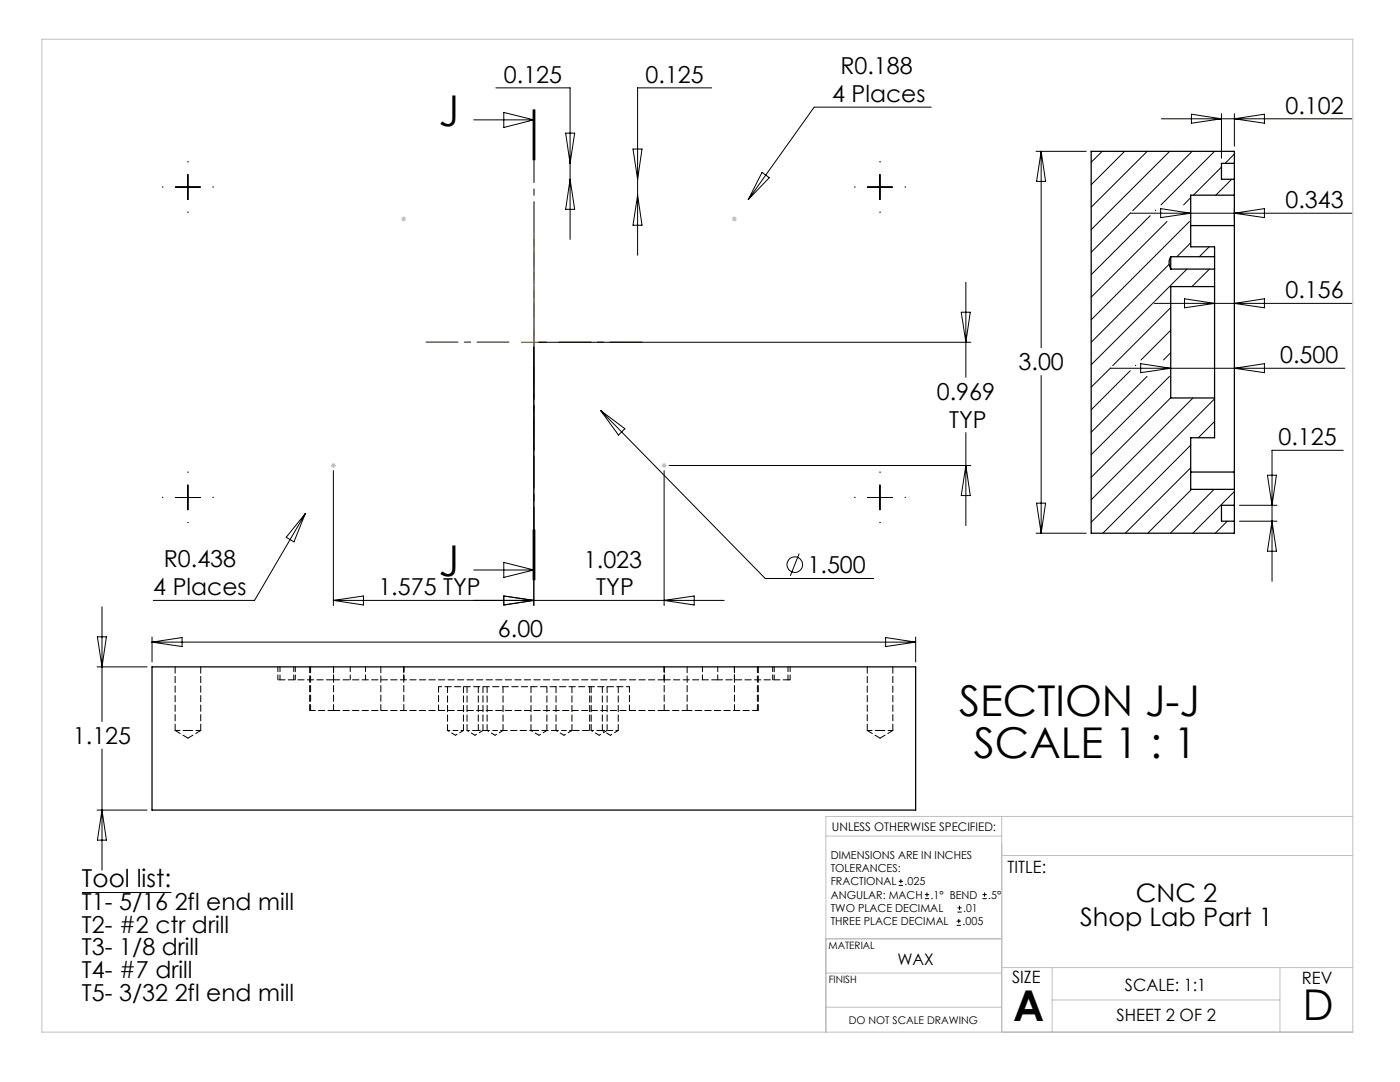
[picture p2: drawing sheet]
<svg xmlns="http://www.w3.org/2000/svg" width="279mm" height="216mm" viewBox="0 0 279 216" stroke-linecap="round" stroke-linejoin="round" font-family="sans-serif">
<g fill="none" stroke="#000" stroke-width=".2">
<path d="M99 17.5h14.8v30.3M142 17.5h-14.8v33.4M35 37.3h5M37.5 34.8v5M94.5 23.9h12M100.5 22.4l6 1.5-6 1.5zM106.4 21.9v10zM106.6 21.9v10M106.7 21.9v10M112.9 26.6h1.8l-.9 6zM113.8 35.8l.9 6h-1.8zM126.3 29.7h1.8l-.9 6.1z"/>
<path d="M127.2 38.9l.9 6h-1.8zM152.1 34.4l1.4 1.1-4.2 4.3zM173.1 37.3h5M175.6 34.8v5M185.8 21.4h-23.3l-13.2 18.4M206.8 30.2h10M207.8 30.2v39.2M207.8 30.2l.9 6h-1.8zM220 30.2l-2.2 2.2M224.4 30.2l-6.6 6.7M229 30.2l-11.2 11.1M231.8 23.7h38"/>
<path d="M233.4 30.2l-15.6 15.6M237.6 39.4l-1.4 1.5M237.8 22.8l6 .9-6 .9zM237.9 30.2l-11.8 11.9M242.4 30.2l-10.7 10.7M243.8 22.7v8.9M243.8 33.3l-5.6 5.6M245.8 35.8l-3.2 3.1M246.3 22.7v6.5M246.3 23.7l6-.9v1.8zM246.3 30.7l-1.8 1.9M192.8 56.3v19"/>
<path d="M225.6 42.5l-7.8 7.8M225.6 42.5h44.2M229.6 43l-11.8 11.8M230.6 41.9v.2M231.6 41.6l6 .9-6 .9zM232.9 44.2l-15.1 15.1M233.3 52.7l-15.5 15.6M236.4 59.6l6 .9-6 .9zM236.9 53.7l-6.4 6.3M237.4 44.2l-19.6 19.6M237.6 48.4l-2.7 2.8M241.3 49.2l-1.9 2"/>
<path d="M241.4 53.7l-3.5 3.5M242.4 57.1v.1M246.3 41.5v2.5M246.3 42.5l6-.9v1.8zM106.5 69.3v51.5M107.6 68.3h86.1M191.8 62.3h1.8l-.8 6zM207.8 74.9v31.5M221.7 73.5h46.7M221.7 73.4l-3.9 3.9M225.6 74l-7.8 7.8M226.7 72.9l-.1 .1"/>
<path d="M227.6 72.6l6 .9-6 .9zM228.9 75.1l-11.1 11.2M230.4 60.5h39.4M230.4 60.2l-12.6 12.6M233.4 75.1l-15.6 15.6M233.6 61.4l-11.5 11.6M233.6 65.9l-5.9 5.9M233.6 70.4l-1.4 1.4M233.6 79.4l-15.8 15.8M238.1 79.4l-20.3 20.3M242.4 79.6l-24.6 24.6M246.3 60.5l6-.9v1.8z"/>
<path d="M246.3 73.5l6-.9v1.8zM35 99.3h5M37.5 96.8v4.9M66.5 93.9v26.9M119.9 81.9l32.8 33.5h21.7M119.9 81.9l4.8 3.6-1.3 1.3zM132.5 93.9v26.9M133.5 92.9h60.2M173.1 99.3h5M175.6 96.8v4.9M192.8 86.3v18.6M192.8 92.9l.8 6h-1.8z"/>
<path d="M237.6 88.8l-17.5 17.6M237.6 93.3l-13 13.1M237.8 97.6l-8.7 8.8M242.3 97.6l-8.7 8.8M242.4 84.1l-3.3 3.2M246.3 98.1l-8.2 8.3M252.9 94.8h1.8l-.8 6zM268.1 89.9h-14.2v26.1M60.9 102.5l-10.1 17.3h-20.2M60.9 102.5l-2.2 5.6-1.6-.9zM66.5 119.8h78M66.5 119.8l6-.9v1.8z"/>
<path d="M94.5 113.7h12M100.5 112.2l6 1.5-6 1.5zM100.5 118.9l6 .9-6 .9zM106.4 105.7v10M106.6 105.7v10M106.7 105.7v10M132.5 119.8l6-.9v1.8zM159.5 110.5l-1.8 4.4M206.8 106.4h10M206.9 100.4h1.8l-.9 6zM244.9 104l-2.4 2.4M247.4 100.8h7.4"/>
<path d="M247.4 104h7.4M253.9 104l.8 6h-1.8zM19.4 133.1h10M19.4 127.1h1.8l-.8 6zM20.4 121.1v22.9M30.3 127.1v5M30.3 128.1h152.4M30.3 128.1l6-.9v1.8zM176.7 127.2l6 .9-6 .9zM182.7 127.1v5M20.4 149.5v24.1M16.4 178.1h17.8"/>
<path d="M19.4 161.6h10M20.4 161.6l.8 6h-1.8zM179.4 176.7h.8M179.4 175.9h.8M179.8 175.4v.8M184.6 179.3h.8M184.6 178.5h.8M185 178.1v.8M196.1 179.3h.8M196.1 178.5h.8M196.5 178.1v.8M190.9 184.6h.9"/>
<path d="M190.9 183.8h.9M191.1 182h.8M191.1 181.2h.8M191.3 183.4v.8M191.5 180.7v.9"/>
<circle cx="158.6" cy="112.7" r="1.55"/>
</g>
<g fill="none" stroke="#c0c0c0" stroke-width=".2">
<path d="M8.4 7.8h261.6v198.2h-261.6zM80.1 43.7h1M80.2 43.3l.7 .8M80.6 43.2v1M80.9 43.3l-.7 .8M146 43.7h1.1M146.2 43.3l.7 .8M146.5 43.2v1M146.9 43.3l-.7 .8M66 92.9h1.1M66.2 92.5l.7 .7M66.5 92.4v1"/>
<path d="M66.9 92.5l-.7 .7M132 92.9h1M132.2 92.5l.7 .7M132.5 92.4v1M132.9 92.5l-.7 .7M164.8 166.8h35.1M199.9 170.7h70.1M199.9 162.9v43.1M270 162.9h-105.2v43.1M164.8 194.2h35.1M164.8 187.3h35.1M199.9 193.1h70.1"/>
<path d="M210 193.1v12.9M210 199.5h45.4M255.4 193.1v12.9M164.8 201h35.1"/>
</g>
<g fill="none" stroke="#000" stroke-width=".2" stroke-dasharray="15.2 1.3 1.3 1.3">
<path d="M32.5 37.3h.1M37.5 32.3h.1M42.5 37.3h.1M170.6 37.3h.1M175.6 32.3h.1M180.6 37.3h.1M37.5 42.3v.1M175.6 42.3v.1M32.5 99.2h.1M37.5 94.2h.1M42.5 99.2h.1M170.6 99.2h.1"/>
<path d="M175.6 94.2h.1M180.6 99.2h.1M37.5 104.2v.1M175.6 104.2v.1"/>
</g>
<path d="M106.6 115.7v-93.8" fill="none" stroke="#000" stroke-width=".2" stroke-dasharray="6.3 1.3 1.3 1.3" stroke-dashoffset="2"/>
<path d="M101.6 68.3h-16.6M106.6 63.3v-16.6M106.6 73.3v16.5M111.6 68.3h16.5" fill="none" stroke="#808000" stroke-width=".2" stroke-dasharray="15.2 1.3 1.3 1.3" stroke-dashoffset="8.9"/>
<path d="M104.1 68.3h4.9M106.5 65.8v5" fill="none" stroke="#808000" stroke-width=".2"/>
<g fill="none" stroke="#000" stroke-width=".25">
<path d="M246.3 38.9v6.1M246.3 32.6v3.2M246.3 38.9h-8.7v10.3h4.8v2M246.3 32.6v-2.4h-28.5v76.2h28.5v-2.4M246.3 35.8v3.1M246.3 32.6h-2.5v3.2h2.5M233.6 51.2a2.5 2.5 0 0 0 0 2.5M233.6 51.2v2.5M233.6 51.2h8.8M233.6 53.7h8.8M237.6 45h8.7M242.4 51.2v2.5"/>
<path d="M242.4 57.2v22.2M242.4 53.7v3.5M242.4 57.2h-8.8v22.2h8.8M246.3 45v49.2M242.4 79.4v7.9h-4.8v10.3h8.7M237.6 94.2h8.7M246.3 94.2v3.4M246.3 97.6v3.2M246.3 100.8v3.2M246.3 100.8h-2.5v3.2h2.5M30.3 133.1h152.4v28.5h-152.4z"/>
</g>
<g fill="none" stroke="#000" stroke-width=".2" stroke-dasharray="1.3 .6" stroke-dashoffset=".3">
<path d="M55.5 133.1v2.5M55.9 135.6v-2.5M58.6 133.1v2.5M58.9 135.6v-2.5M66.6 135.6v-2.5M69.9 135.6v-2.5M73 135.6v-2.5M80.6 135.6v-2.5M132.6 135.6v-2.5M140.2 135.6v-2.5M143.2 135.6v-2.5M143.2 135.6h14.1"/>
<path d="M146.6 135.6v-2.5M154.2 135.6v-2.5M154.5 135.6v-2.5M157.3 135.6v-2.5M157.7 135.6v-2.5M35 145.8h2.5M37.5 145.8h2.6M94.8 145.8h.7M106.6 145.8h4.4M119.6 145.8h.6M137.1 141.8h14.1M173.1 145.8h2.5"/>
<path d="M175.6 145.8h2.6"/>
</g>
<path d="M55.5 135.6h11.1M114.1 145.8h3.6" fill="none" stroke="#000" stroke-width=".2" stroke-dasharray="1.3 .6" stroke-dashoffset="-.2"/>
<path d="M35 133.1v12.7M66.6 135.6h66M157.3 135.6h.4M173.1 133.1v12.7M40.1 145.8v-12.7M66.6 141.8h66M151.2 141.8h.1M178.2 145.8v-12.7" fill="none" stroke="#000" stroke-width=".2" stroke-dasharray="1.3 .6"/>
<g fill="none" stroke="#000" stroke-width=".2" stroke-dasharray="1.3 .6" stroke-dashoffset=".1">
<path d="M61.8 133.1v8.7M89.3 137v8.8M93.2 137v8.8M95.5 137v8.8M97.2 137v8.8M106 137v8.8M111 137v8.8M118 137v8.8M120.2 137v8.8M132.6 135.6h10.6M35 145.8l2.5 1.5M37.5 147.3l2.6-1.5"/>
<path d="M62 141.8v-8.7M66.6 141.8v-8.7M76 141.8v-8.7M80.6 141.8v-8.7M92.5 145.8v-8.8M96.4 145.8v-8.8M100.4 145.8v-8.8M109.1 145.8v-8.8M114.1 145.8v-8.8M117.7 145.8v-8.8M121.2 145.8v-8.8M123.4 145.8v-8.8"/>
<path d="M132.6 141.8v-8.7M137.1 141.8v-8.7M146.6 141.8v-8.7M151.2 141.8v-8.7M151.3 141.8v-8.7M173.1 145.8l2.5 1.5M175.6 147.3l2.6-1.5"/>
</g>
<path d="M87.5 137v4.8M61.8 141.8h4.8M125.6 141.8v-4.8M132.6 141.8h4.5" fill="none" stroke="#000" stroke-width=".2" stroke-dasharray="1.3 .6" stroke-dashoffset=".2"/>
<path d="M87.5 137h19.1M106.6 137h19" fill="none" stroke="#000" stroke-width=".2" stroke-dasharray="1.3 .6" stroke-dashoffset=".6"/>
<path d="M89.3 145.8h1.6M90.9 145.8h1.6M93.2 145.8h1.6M97.2 145.8h1.6M98.8 145.8h1.6M111 145.8h1.6M112.6 145.8h1.5M118 145.8h1.6M120.2 145.8h1.6M121.8 145.8h1.6" fill="none" stroke="#000" stroke-width=".2" stroke-dasharray="1.3 .6" stroke-dashoffset=".8"/>
<g fill="none" stroke="#000" stroke-width=".2" stroke-dasharray="1.3 .6" stroke-dashoffset=".9">
<path d="M89.3 145.8l1.6 .9M90.9 146.7l1.6-.9M93.2 145.8l1.6 .9M94.8 146.7l1.6-.9M95.5 145.8h1.7M97.2 145.8l1.6 .9M98.8 146.7l1.6-.9M106 145.8l1.6 .9M107.6 146.7l1.5-.9M111 145.8l1.6 .9M112.6 146.7l1.5-.9M118 145.8l1.6 .9"/>
<path d="M119.6 146.7l1.6-.9M120.2 145.8l1.6 .9M121.8 146.7l1.6-.9"/>
</g>
<path d="M100.4 145.8h6.2" fill="none" stroke="#000" stroke-width=".2" stroke-dasharray="1.3 .6" stroke-dashoffset=".4"/>
<g font-size="8.5">
<text x="87.6" y="25.1">J</text>
<text x="87.6" y="114.9">J</text>
<text x="191.4" y="142.9">SECTION J-J</text>
<text x="194.3" y="151.2">SCALE 1 : 1</text>
<text x="202.2" y="203.7">A</text>
<text x="260" y="203.5">D</text>
</g>
<g font-size="5.1">
<text x="226.7" y="179.9">CNC 2</text>
<text x="215.6" y="184.8">Shop Lab Part 1</text>
</g>
<text font-size="4.9" x="16.4" y="177">Tool list:</text>
<g font-size="4.7">
<text x="100.6" y="16.5">0.125</text>
<text x="128.8" y="16.5">0.125</text>
<text x="167.8" y="14.8">R0.188</text>
<text x="166.1" y="20.3">4 Places</text>
<text x="256.6" y="22.7">0.102</text>
<text x="256.6" y="41.5">0.343</text>
<text x="256.6" y="59.5">0.156</text>
<text x="203.3" y="73.9">3.00</text>
<text x="255.5" y="72.4">0.500</text>
<text x="187" y="79.8">0.969</text>
<text x="189.4" y="85.3">TYP</text>
<text x="255.2" y="88.8">0.125</text>
<text x="32.7" y="113.2">R0.438</text>
<text x="116.5" y="113.3">1.023</text>
<text x="30.6" y="118.8">4 Places</text>
<text x="75.5" y="118.8">1.575 TYP</text>
<text x="119" y="118.8">TYP</text>
<text x="161.2" y="114.4">1.500</text>
<text x="99.4" y="127.1">6.00</text>
<text x="14.6" y="148.5">1.125</text>
<text x="16.4" y="181.6">T1- 5/16 2fl end mill</text>
<text x="16.4" y="186.1">T2- #2 ctr drill</text>
<text x="16.4" y="190.7">T3- 1/8 drill</text>
<text x="16.4" y="195.2">T4- #7 drill</text>
<text x="16.4" y="199.7">T5- 3/32 2fl end mill</text>
</g>
<g font-size="3.4">
<text x="201.1" y="174.2">TITLE:</text>
<text x="202" y="196.2">SIZE</text>
<text x="224.5" y="197.8">SCALE: 1:1</text>
<text x="259.8" y="196.4">REV</text>
<text x="222.8" y="203.7">SHEET 2 OF 2</text>
</g>
<text font-size="3.2" x="179.1" y="192.6">WAX</text>
<text font-size="2.4" x="166" y="165.8">UNLESS OTHERWISE SPECIFIED:</text>
<g font-size="2.2">
<text x="165.8" y="171.4">DIMENSIONS ARE IN INCHES</text>
<text x="165.8" y="179.3">ANGULAR: MACH</text>
<text x="165.8" y="174">TOLERANCES:</text>
<text x="165.8" y="176.7">FRACTIONAL</text>
<text x="180.5" y="176.7">.025</text>
<text x="185.7" y="179.3">.1° BEND</text>
<text x="197.2" y="179.3">.5°</text>
<text x="165.8" y="184.6">THREE PLACE DECIMAL</text>
<text x="165.8" y="182">TWO PLACE DECIMAL</text>
<text x="192.1" y="184.6">.005</text>
<text x="192.2" y="182">.01</text>
</g>
<text font-size="2.1" x="169.4" y="204.3">DO NOT SCALE DRAWING</text>
<g font-size="2">
<text x="165.3" y="189.4">MATERIAL</text>
<text x="165.4" y="196.2">FINISH</text>
</g>
</svg>
